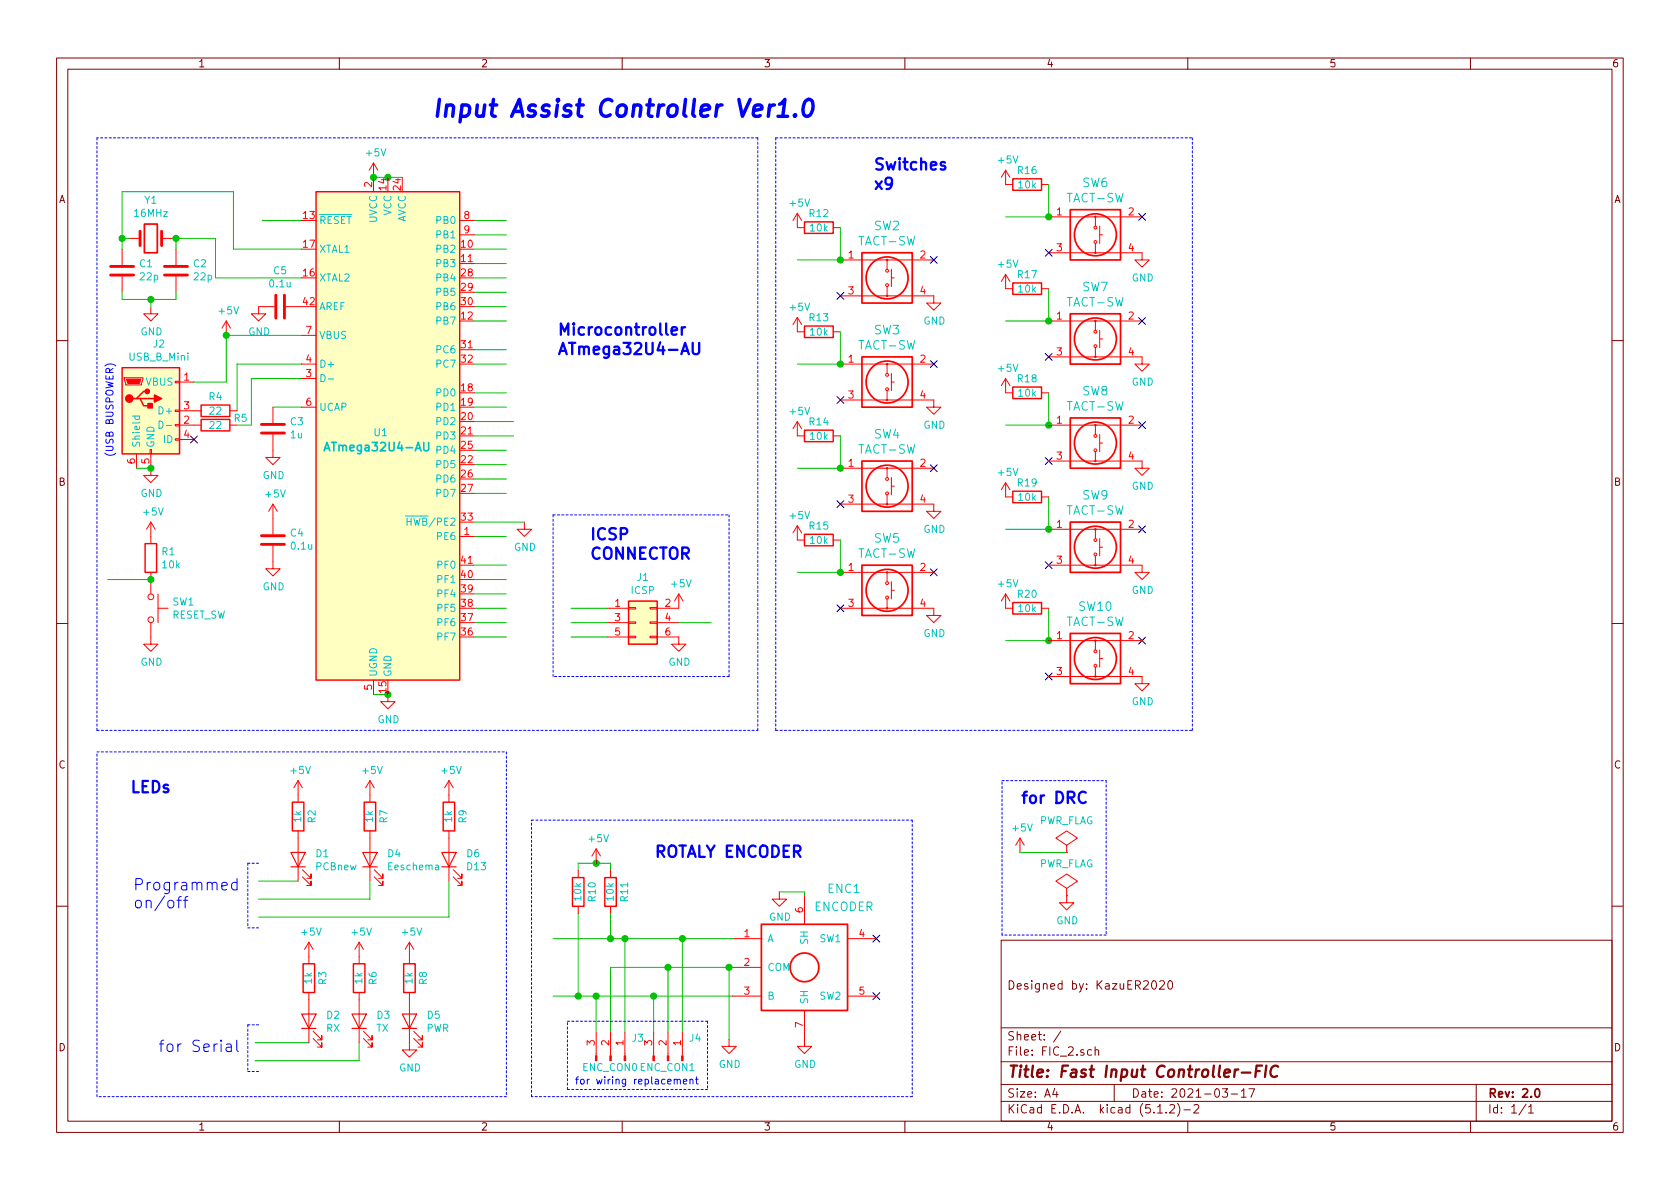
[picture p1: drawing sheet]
EESchema Schematic File Version 4
LIBS:FIC_2-cache
EELAYER 29 0
EELAYER END
$Descr A4 11693 8268
encoding utf-8
Sheet 1 1
Title "Fast Input Controller-FIC"
Date "2021-03-17"
Rev "2.0"
Comp ""
Comment1 ""
Comment2 "Designed by: KazuER2020"
Comment3 ""
Comment4 ""
$EndDescr
$Comp
L Device:C C2
U 1 1
P 1225 1875
F 0 "C2" H 1110 1829 50  0000 R CNN
F 1 "22p" H 1110 1920 50  0000 R CNN
F 2 "Capacitors_SMD_:C_0603_HandSoldering" H 1263 1725 50  0001 C CNN
F 3 "~" H 1225 1875 50  0001 C CNN
	1    1225 1875
	-1   0    0    1   
$EndComp
$Comp
L Device:C C1
U 1 1
P 850 1875
F 0 "C1" H 735 1829 50  0000 R CNN
F 1 "22p" H 735 1920 50  0000 R CNN
F 2 "Capacitors_SMD_:C_0603_HandSoldering" H 888 1725 50  0001 C CNN
F 3 "~" H 850 1875 50  0001 C CNN
	1    850  1875
	-1   0    0    1   
$EndComp
$Comp
L Device:C C5
U 1 1
P 1950 2125
F 0 "C5" V 1698 2125 50  0000 C CNN
F 1 "0.1u" V 1789 2125 50  0000 C CNN
F 2 "Capacitors_SMD_:C_0603_HandSoldering" H 1988 1975 50  0001 C CNN
F 3 "~" H 1950 2125 50  0001 C CNN
	1    1950 2125
	0    1    1    0   
$EndComp
$Comp
L Device:Crystal Y1
U 1 1
P 1050 1650
F 0 "Y1" H 1050 1918 50  0000 C CNN
F 1 "16MHz" H 1050 1827 50  0000 C CNN
F 2 "Crystals_:Crystal_HC18-U_Vertical" H 1050 1650 50  0001 C CNN
F 3 "~" H 1050 1650 50  0001 C CNN
	1    1050 1650
	1    0    0    -1  
$EndComp
Wire Wire Line
	900  1650 850  1650
Wire Wire Line
	850  1650 850  1725
Wire Wire Line
	1200 1650 1225 1650
Connection ~ 1225 1650
Wire Wire Line
	1225 1650 1225 1725
Wire Wire Line
	850  2025 850  2075
Wire Wire Line
	1225 2075 1225 2025
$Comp
L LightSensor:GND #PWR011
U 1 1
P 1800 2125
F 0 "#PWR011" H 1800 1875 50  0001 C CNN
F 1 "GND" H 1805 1952 50  0000 C CNN
F 2 "" H 1800 2125 50  0000 C CNN
F 3 "" H 1800 2125 50  0000 C CNN
	1    1800 2125
	1    0    0    -1  
$EndComp
$Comp
L LightSensor:GND #PWR05
U 1 1
P 1050 2125
F 0 "#PWR05" H 1050 1875 50  0001 C CNN
F 1 "GND" H 1055 1952 50  0000 C CNN
F 2 "" H 1050 2125 50  0000 C CNN
F 3 "" H 1050 2125 50  0000 C CNN
	1    1050 2125
	1    0    0    -1  
$EndComp
Wire Wire Line
	1225 2075 1050 2075
Wire Wire Line
	1050 2125 1050 2075
Connection ~ 1050 2075
Wire Wire Line
	1050 2075 850  2075
$Comp
L Connector:USB_B_Mini J2
U 1 1
P 1050 2850
F 0 "J2" H 1107 3317 50  0000 C CNN
F 1 "USB_B_Mini" H 1107 3226 50  0000 C CNN
F 2 "_local_SMD:J_USB_Mini-B" H 1200 2800 50  0001 C CNN
F 3 "~" H 1200 2800 50  0001 C CNN
	1    1050 2850
	1    0    0    -1  
$EndComp
Wire Wire Line
	2100 1925 1500 1925
Wire Wire Line
	1500 1925 1500 1650
Wire Wire Line
	1500 1650 1225 1650
Wire Wire Line
	2100 2525 1650 2525
Wire Wire Line
	1650 2525 1650 2850
Wire Wire Line
	2100 2625 1750 2625
Wire Wire Line
	1750 2625 1750 2950
NoConn ~ 1350 3050
$Comp
L LightSensor:GND #PWR06
U 1 1
P 1050 3250
F 0 "#PWR06" H 1050 3000 50  0001 C CNN
F 1 "GND" H 1055 3077 50  0000 C CNN
F 2 "" H 1050 3250 50  0000 C CNN
F 3 "" H 1050 3250 50  0000 C CNN
	1    1050 3250
	1    0    0    -1  
$EndComp
Wire Wire Line
	1050 3250 950  3250
Connection ~ 1050 3250
$Comp
L Device:C C3
U 1 1
P 1900 2975
F 0 "C3" H 1785 2929 50  0000 R CNN
F 1 "1u" H 1785 3020 50  0000 R CNN
F 2 "Capacitors_SMD_:C_0603_HandSoldering" H 1938 2825 50  0001 C CNN
F 3 "~" H 1900 2975 50  0001 C CNN
	1    1900 2975
	-1   0    0    1   
$EndComp
Wire Wire Line
	2100 2825 1900 2825
$Comp
L LightSensor:GND #PWR013
U 1 1
P 1900 3125
F 0 "#PWR013" H 1900 2875 50  0001 C CNN
F 1 "GND" H 1905 2952 50  0000 C CNN
F 2 "" H 1900 3125 50  0000 C CNN
F 3 "" H 1900 3125 50  0000 C CNN
	1    1900 3125
	1    0    0    -1  
$EndComp
$Comp
L LightSensor:GND #PWR020
U 1 1
P 2700 4825
F 0 "#PWR020" H 2700 4575 50  0001 C CNN
F 1 "GND" H 2705 4652 50  0000 C CNN
F 2 "" H 2700 4825 50  0000 C CNN
F 3 "" H 2700 4825 50  0000 C CNN
	1    2700 4825
	1    0    0    -1  
$EndComp
Wire Wire Line
	2700 4825 2600 4825
$Comp
L LightSensor:+5V #PWR09
U 1 1
P 1575 2325
F 0 "#PWR09" H 1575 2175 50  0001 C CNN
F 1 "+5V" H 1590 2498 50  0000 C CNN
F 2 "" H 1575 2325 50  0000 C CNN
F 3 "" H 1575 2325 50  0000 C CNN
	1    1575 2325
	1    0    0    -1  
$EndComp
Wire Wire Line
	1575 2650 1575 2325
Wire Wire Line
	1575 2325 2100 2325
Connection ~ 1575 2325
Wire Wire Line
	1350 2650 1575 2650
$Comp
L LightSensor:+5V #PWR019
U 1 1
P 2600 1225
F 0 "#PWR019" H 2600 1075 50  0001 C CNN
F 1 "+5V" H 2615 1398 50  0000 C CNN
F 2 "" H 2600 1225 50  0000 C CNN
F 3 "" H 2600 1225 50  0000 C CNN
	1    2600 1225
	1    0    0    -1  
$EndComp
$Comp
L Device:C C4
U 1 1
P 1900 3750
F 0 "C4" H 1785 3704 50  0000 R CNN
F 1 "0.1u" H 1785 3795 50  0000 R CNN
F 2 "Capacitors_SMD_:C_0603_HandSoldering" H 1938 3600 50  0001 C CNN
F 3 "~" H 1900 3750 50  0001 C CNN
	1    1900 3750
	-1   0    0    1   
$EndComp
$Comp
L LightSensor:+5V #PWR014
U 1 1
P 1900 3600
F 0 "#PWR014" H 1900 3450 50  0001 C CNN
F 1 "+5V" H 1915 3773 50  0000 C CNN
F 2 "" H 1900 3600 50  0000 C CNN
F 3 "" H 1900 3600 50  0000 C CNN
	1    1900 3600
	1    0    0    -1  
$EndComp
$Comp
L LightSensor:GND #PWR015
U 1 1
P 1900 3900
F 0 "#PWR015" H 1900 3650 50  0001 C CNN
F 1 "GND" H 1905 3727 50  0000 C CNN
F 2 "" H 1900 3900 50  0000 C CNN
F 3 "" H 1900 3900 50  0000 C CNN
	1    1900 3900
	1    0    0    -1  
$EndComp
$Comp
L Device:R R1
U 1 1
P 1050 3875
F 0 "R1" H 1120 3921 50  0000 L CNN
F 1 "10k" H 1120 3830 50  0000 L CNN
F 2 "Mizz:R_0603" V 980 3875 50  0001 C CNN
F 3 "~" H 1050 3875 50  0001 C CNN
	1    1050 3875
	1    0    0    -1  
$EndComp
$Comp
L LightSensor:+5V #PWR01
U 1 1
P 1050 3725
F 0 "#PWR01" H 1050 3575 50  0001 C CNN
F 1 "+5V" H 1065 3898 50  0000 C CNN
F 2 "" H 1050 3725 50  0000 C CNN
F 3 "" H 1050 3725 50  0000 C CNN
	1    1050 3725
	1    0    0    -1  
$EndComp
$Comp
L Device:R R4
U 1 1
P 1500 2850
F 0 "R4" V 1400 2850 50  0000 C CNN
F 1 "22" V 1500 2850 50  0000 C CNN
F 2 "Mizz:R_0603" V 1430 2850 50  0001 C CNN
F 3 "~" H 1500 2850 50  0001 C CNN
	1    1500 2850
	0    1    1    0   
$EndComp
$Comp
L Device:R R5
U 1 1
P 1500 2950
F 0 "R5" V 1450 3125 50  0000 C CNN
F 1 "22" V 1500 2950 50  0000 C CNN
F 2 "Mizz:R_0603" V 1430 2950 50  0001 C CNN
F 3 "~" H 1500 2950 50  0001 C CNN
	1    1500 2950
	0    1    1    0   
$EndComp
Wire Wire Line
	1650 2950 1750 2950
Text Label 1825 1525 0    50   ~ 0
~RESET
Wire Wire Line
	2100 1525 1825 1525
Text Label 750  4025 0    50   ~ 0
~RESET
Wire Wire Line
	750  4025 1050 4025
$Comp
L R8C_RancerBoard-cache:Switch_SW_Push SW1
U 1 1
P 1050 4225
F 0 "SW1" V 1004 4373 50  0000 L CNN
F 1 "RESET_SW" V 1095 4373 50  0000 L CNN
F 2 ".pretty:TVBP06-B043CW-B" H 1050 4425 50  0001 C CNN
F 3 "" H 1050 4425 50  0001 C CNN
	1    1050 4225
	0    1    1    0   
$EndComp
$Comp
L LightSensor:GND #PWR02
U 1 1
P 1050 4425
F 0 "#PWR02" H 1050 4175 50  0001 C CNN
F 1 "GND" H 1055 4252 50  0000 C CNN
F 2 "" H 1050 4425 50  0000 C CNN
F 3 "" H 1050 4425 50  0000 C CNN
	1    1050 4425
	1    0    0    -1  
$EndComp
Text Label 3525 3925 2    50   ~ 0
A5
Wire Wire Line
	3525 3925 3300 3925
Text Label 3525 4025 2    50   ~ 0
A4
Wire Wire Line
	3525 4025 3300 4025
Text Label 3525 4125 2    50   ~ 0
A3
Wire Wire Line
	3525 4125 3300 4125
Text Label 3525 4225 2    50   ~ 0
A2
Wire Wire Line
	3525 4225 3300 4225
Text Label 3525 4325 2    50   ~ 0
A1
Wire Wire Line
	3525 4325 3300 4325
Text Label 3525 4425 2    50   ~ 0
A0
Wire Wire Line
	3525 4425 3300 4425
Text Label 3525 3725 2    50   ~ 0
D7
Wire Wire Line
	3525 3725 3300 3725
Text Label 3525 3625 2    50   ~ 0
~HWB
$Comp
L LightSensor:GND #PWR022
U 1 1
P 3650 3625
F 0 "#PWR022" H 3650 3375 50  0001 C CNN
F 1 "GND" H 3655 3452 50  0000 C CNN
F 2 "" H 3650 3625 50  0000 C CNN
F 3 "" H 3650 3625 50  0000 C CNN
	1    3650 3625
	1    0    0    -1  
$EndComp
Wire Wire Line
	3300 3625 3650 3625
Text Label 3525 3425 2    50   ~ 0
D6*
Wire Wire Line
	3525 3425 3300 3425
Text Label 3525 3325 2    50   ~ 0
D12
Wire Wire Line
	3525 3325 3300 3325
Text Label 3525 3225 2    50   ~ 0
TXLED
Wire Wire Line
	3525 3225 3300 3225
Text Label 3525 3125 2    50   ~ 0
D4
Wire Wire Line
	3525 3125 3300 3125
Text Label 3575 3025 2    50   ~ 0
D1(TX)
Wire Wire Line
	3575 3025 3300 3025
Text Label 3575 2925 2    50   ~ 0
D0(RX)
Wire Wire Line
	3575 2925 3300 2925
Text Label 3525 2825 2    50   ~ 0
D2
Wire Wire Line
	3525 2825 3300 2825
Text Label 3525 2725 2    50   ~ 0
D3
Wire Wire Line
	3525 2725 3300 2725
Text Label 3525 2525 2    50   ~ 0
D13*
Wire Wire Line
	3525 2525 3300 2525
Text Label 3525 2425 2    50   ~ 0
D5*
Wire Wire Line
	3525 2425 3300 2425
Text Label 3525 2225 2    50   ~ 0
D11*
Wire Wire Line
	3525 2225 3300 2225
Text Label 3525 2125 2    50   ~ 0
D10*
Wire Wire Line
	3525 2125 3300 2125
Text Label 3525 2025 2    50   ~ 0
D9*
Wire Wire Line
	3525 2025 3300 2025
Text Label 3525 1925 2    50   ~ 0
D8
Wire Wire Line
	3525 1925 3300 1925
Text Label 3525 1825 2    50   ~ 0
MISO
Wire Wire Line
	3525 1825 3300 1825
Text Label 3525 1725 2    50   ~ 0
MOSI
Wire Wire Line
	3525 1725 3300 1725
Text Label 3525 1625 2    50   ~ 0
SCK
Wire Wire Line
	3525 1625 3300 1625
Text Label 3525 1525 2    50   ~ 0
RXLED
Wire Wire Line
	3525 1525 3300 1525
$Comp
L Connector_Generic:Conn_02x03_Odd_Even J1
U 1 1
P 4425 4325
F 0 "J1" H 4475 4642 50  0000 C CNN
F 1 "ICSP" H 4475 4551 50  0000 C CNN
F 2 "_local_TMD:X_Socket_Strip_Straight_2x03" H 4425 4325 50  0001 C CNN
F 3 "~" H 4425 4325 50  0001 C CNN
	1    4425 4325
	1    0    0    -1  
$EndComp
Text Label 3975 4325 0    50   ~ 0
SCK
Text Label 3975 4225 0    50   ~ 0
MISO
Wire Wire Line
	4225 4225 3975 4225
Wire Wire Line
	4225 4325 3975 4325
Text Label 3975 4425 0    50   ~ 0
~RESET
Wire Wire Line
	3975 4425 4225 4425
$Comp
L LightSensor:GND #PWR04
U 1 1
P 4725 4425
F 0 "#PWR04" H 4725 4175 50  0001 C CNN
F 1 "GND" H 4730 4252 50  0000 C CNN
F 2 "" H 4725 4425 50  0000 C CNN
F 3 "" H 4725 4425 50  0000 C CNN
	1    4725 4425
	1    0    0    -1  
$EndComp
$Comp
L LightSensor:+5V #PWR03
U 1 1
P 4725 4225
F 0 "#PWR03" H 4725 4075 50  0001 C CNN
F 1 "+5V" H 4740 4398 50  0000 C CNN
F 2 "" H 4725 4225 50  0000 C CNN
F 3 "" H 4725 4225 50  0000 C CNN
	1    4725 4225
	1    0    0    -1  
$EndComp
Text Label 4950 4325 2    50   ~ 0
MOSI
Wire Wire Line
	4950 4325 4725 4325
$Comp
L tact-sw:TACT-SW SW3
U 1 1
P 6150 2675
F 0 "SW3" H 6175 3065 60  0000 C CNN
F 1 "TACT-SW" H 6175 2959 60  0000 C CNN
F 2 "CQs:AKIZUKI-TACT" H 6175 2959 60  0001 C CNN
F 3 "" H 6150 2725 60  0000 C CNN
	1    6150 2675
	1    0    0    -1  
$EndComp
Text Notes 4100 3900 0    79   ~ 16
ICSP \nCONNECTOR
Wire Notes Line
	3850 3575 5075 3575
Wire Notes Line
	5075 3575 5075 4700
Wire Notes Line
	5075 4700 3850 4700
Wire Notes Line
	3850 4700 3850 3575
$Comp
L Device:R R13
U 1 1
P 5700 2300
F 0 "R13" V 5600 2300 50  0000 C CNN
F 1 "10k" V 5700 2300 50  0000 C CNN
F 2 "Mizz:R_0603" V 5630 2300 50  0001 C CNN
F 3 "~" H 5700 2300 50  0001 C CNN
	1    5700 2300
	0    1    1    0   
$EndComp
$Comp
L LightSensor:+5V #PWR024
U 1 1
P 5550 2300
F 0 "#PWR024" H 5550 2150 50  0001 C CNN
F 1 "+5V" H 5565 2473 50  0000 C CNN
F 2 "" H 5550 2300 50  0000 C CNN
F 3 "" H 5550 2300 50  0000 C CNN
	1    5550 2300
	1    0    0    -1  
$EndComp
Wire Wire Line
	5850 2300 5850 2525
NoConn ~ 6500 2525
NoConn ~ 5850 2775
Wire Wire Line
	5550 2525 5850 2525
Connection ~ 5850 2525
$Comp
L LightSensor:GND #PWR031
U 1 1
P 6500 2775
F 0 "#PWR031" H 6500 2525 50  0001 C CNN
F 1 "GND" H 6505 2602 50  0000 C CNN
F 2 "" H 6500 2775 50  0000 C CNN
F 3 "" H 6500 2775 50  0000 C CNN
	1    6500 2775
	1    0    0    -1  
$EndComp
$Comp
L tact-sw:TACT-SW SW4
U 1 1
P 6150 3400
F 0 "SW4" H 6175 3790 60  0000 C CNN
F 1 "TACT-SW" H 6175 3684 60  0000 C CNN
F 2 "CQs:AKIZUKI-TACT" H 6175 3684 60  0001 C CNN
F 3 "" H 6150 3450 60  0000 C CNN
	1    6150 3400
	1    0    0    -1  
$EndComp
$Comp
L Device:R R14
U 1 1
P 5700 3025
F 0 "R14" V 5600 3025 50  0000 C CNN
F 1 "10k" V 5700 3025 50  0000 C CNN
F 2 "Mizz:R_0603" V 5630 3025 50  0001 C CNN
F 3 "~" H 5700 3025 50  0001 C CNN
	1    5700 3025
	0    1    1    0   
$EndComp
$Comp
L LightSensor:+5V #PWR025
U 1 1
P 5550 3025
F 0 "#PWR025" H 5550 2875 50  0001 C CNN
F 1 "+5V" H 5565 3198 50  0000 C CNN
F 2 "" H 5550 3025 50  0000 C CNN
F 3 "" H 5550 3025 50  0000 C CNN
	1    5550 3025
	1    0    0    -1  
$EndComp
Wire Wire Line
	5850 3025 5850 3250
NoConn ~ 6500 3250
NoConn ~ 5850 3500
Wire Wire Line
	5550 3250 5850 3250
Connection ~ 5850 3250
$Comp
L LightSensor:GND #PWR032
U 1 1
P 6500 3500
F 0 "#PWR032" H 6500 3250 50  0001 C CNN
F 1 "GND" H 6505 3327 50  0000 C CNN
F 2 "" H 6500 3500 50  0000 C CNN
F 3 "" H 6500 3500 50  0000 C CNN
	1    6500 3500
	1    0    0    -1  
$EndComp
$Comp
L tact-sw:TACT-SW SW5
U 1 1
P 6150 4125
F 0 "SW5" H 6175 4515 60  0000 C CNN
F 1 "TACT-SW" H 6175 4409 60  0000 C CNN
F 2 "CQs:AKIZUKI-TACT" H 6175 4409 60  0001 C CNN
F 3 "" H 6150 4175 60  0000 C CNN
	1    6150 4125
	1    0    0    -1  
$EndComp
$Comp
L Device:R R15
U 1 1
P 5700 3750
F 0 "R15" V 5600 3750 50  0000 C CNN
F 1 "10k" V 5700 3750 50  0000 C CNN
F 2 "Mizz:R_0603" V 5630 3750 50  0001 C CNN
F 3 "~" H 5700 3750 50  0001 C CNN
	1    5700 3750
	0    1    1    0   
$EndComp
$Comp
L LightSensor:+5V #PWR026
U 1 1
P 5550 3750
F 0 "#PWR026" H 5550 3600 50  0001 C CNN
F 1 "+5V" H 5565 3923 50  0000 C CNN
F 2 "" H 5550 3750 50  0000 C CNN
F 3 "" H 5550 3750 50  0000 C CNN
	1    5550 3750
	1    0    0    -1  
$EndComp
Wire Wire Line
	5850 3750 5850 3975
NoConn ~ 6500 3975
NoConn ~ 5850 4225
Text Label 5550 3975 0    50   ~ 0
A0
Wire Wire Line
	5550 3975 5850 3975
Connection ~ 5850 3975
$Comp
L LightSensor:GND #PWR033
U 1 1
P 6500 4225
F 0 "#PWR033" H 6500 3975 50  0001 C CNN
F 1 "GND" H 6505 4052 50  0000 C CNN
F 2 "" H 6500 4225 50  0000 C CNN
F 3 "" H 6500 4225 50  0000 C CNN
	1    6500 4225
	1    0    0    -1  
$EndComp
$Comp
L tact-sw:TACT-SW SW2
U 1 1
P 6150 1950
F 0 "SW2" H 6175 2340 60  0000 C CNN
F 1 "TACT-SW" H 6175 2234 60  0000 C CNN
F 2 "CQs:AKIZUKI-TACT" H 6175 2234 60  0001 C CNN
F 3 "" H 6150 2000 60  0000 C CNN
	1    6150 1950
	1    0    0    -1  
$EndComp
$Comp
L Device:R R12
U 1 1
P 5700 1575
F 0 "R12" V 5600 1575 50  0000 C CNN
F 1 "10k" V 5700 1575 50  0000 C CNN
F 2 "Mizz:R_0603" V 5630 1575 50  0001 C CNN
F 3 "~" H 5700 1575 50  0001 C CNN
	1    5700 1575
	0    1    1    0   
$EndComp
$Comp
L LightSensor:+5V #PWR023
U 1 1
P 5550 1575
F 0 "#PWR023" H 5550 1425 50  0001 C CNN
F 1 "+5V" H 5565 1748 50  0000 C CNN
F 2 "" H 5550 1575 50  0000 C CNN
F 3 "" H 5550 1575 50  0000 C CNN
	1    5550 1575
	1    0    0    -1  
$EndComp
Wire Wire Line
	5850 1575 5850 1800
NoConn ~ 6500 1800
NoConn ~ 5850 2050
Text Label 5550 1800 0    50   ~ 0
D7
Wire Wire Line
	5550 1800 5850 1800
Connection ~ 5850 1800
$Comp
L LightSensor:GND #PWR030
U 1 1
P 6500 2050
F 0 "#PWR030" H 6500 1800 50  0001 C CNN
F 1 "GND" H 6505 1877 50  0000 C CNN
F 2 "" H 6500 2050 50  0000 C CNN
F 3 "" H 6500 2050 50  0000 C CNN
	1    6500 2050
	1    0    0    -1  
$EndComp
$Comp
L tact-sw:TACT-SW SW7
U 1 1
P 7600 2375
F 0 "SW7" H 7625 2765 60  0000 C CNN
F 1 "TACT-SW" H 7625 2659 60  0000 C CNN
F 2 "CQs:AKIZUKI-TACT" H 7625 2659 60  0001 C CNN
F 3 "" H 7600 2425 60  0000 C CNN
	1    7600 2375
	1    0    0    -1  
$EndComp
$Comp
L Device:R R17
U 1 1
P 7150 2000
F 0 "R17" V 7050 2000 50  0000 C CNN
F 1 "10k" V 7150 2000 50  0000 C CNN
F 2 "Mizz:R_0603" V 7080 2000 50  0001 C CNN
F 3 "~" H 7150 2000 50  0001 C CNN
	1    7150 2000
	0    1    1    0   
$EndComp
$Comp
L LightSensor:+5V #PWR035
U 1 1
P 7000 2000
F 0 "#PWR035" H 7000 1850 50  0001 C CNN
F 1 "+5V" H 7015 2173 50  0000 C CNN
F 2 "" H 7000 2000 50  0000 C CNN
F 3 "" H 7000 2000 50  0000 C CNN
	1    7000 2000
	1    0    0    -1  
$EndComp
Wire Wire Line
	7300 2000 7300 2225
NoConn ~ 7950 2225
NoConn ~ 7300 2475
Text Label 7000 2225 0    50   ~ 0
A4
Wire Wire Line
	7000 2225 7300 2225
Connection ~ 7300 2225
$Comp
L LightSensor:GND #PWR041
U 1 1
P 7950 2475
F 0 "#PWR041" H 7950 2225 50  0001 C CNN
F 1 "GND" H 7955 2302 50  0000 C CNN
F 2 "" H 7950 2475 50  0000 C CNN
F 3 "" H 7950 2475 50  0000 C CNN
	1    7950 2475
	1    0    0    -1  
$EndComp
$Comp
L Device:R R18
U 1 1
P 7150 2725
F 0 "R18" V 7050 2725 50  0000 C CNN
F 1 "10k" V 7150 2725 50  0000 C CNN
F 2 "Mizz:R_0603" V 7080 2725 50  0001 C CNN
F 3 "~" H 7150 2725 50  0001 C CNN
	1    7150 2725
	0    1    1    0   
$EndComp
$Comp
L LightSensor:+5V #PWR036
U 1 1
P 7000 2725
F 0 "#PWR036" H 7000 2575 50  0001 C CNN
F 1 "+5V" H 7015 2898 50  0000 C CNN
F 2 "" H 7000 2725 50  0000 C CNN
F 3 "" H 7000 2725 50  0000 C CNN
	1    7000 2725
	1    0    0    -1  
$EndComp
Wire Wire Line
	7300 2725 7300 2950
NoConn ~ 7950 2950
Text Label 7000 2950 0    50   ~ 0
A3
Wire Wire Line
	7000 2950 7300 2950
$Comp
L tact-sw:TACT-SW SW6
U 1 1
P 7600 1650
F 0 "SW6" H 7625 2040 60  0000 C CNN
F 1 "TACT-SW" H 7625 1934 60  0000 C CNN
F 2 "CQs:AKIZUKI-TACT" H 7625 1934 60  0001 C CNN
F 3 "" H 7600 1700 60  0000 C CNN
	1    7600 1650
	1    0    0    -1  
$EndComp
$Comp
L Device:R R16
U 1 1
P 7150 1275
F 0 "R16" V 7050 1275 50  0000 C CNN
F 1 "10k" V 7150 1275 50  0000 C CNN
F 2 "Mizz:R_0603" V 7080 1275 50  0001 C CNN
F 3 "~" H 7150 1275 50  0001 C CNN
	1    7150 1275
	0    1    1    0   
$EndComp
$Comp
L LightSensor:+5V #PWR034
U 1 1
P 7000 1275
F 0 "#PWR034" H 7000 1125 50  0001 C CNN
F 1 "+5V" H 7015 1448 50  0000 C CNN
F 2 "" H 7000 1275 50  0000 C CNN
F 3 "" H 7000 1275 50  0000 C CNN
	1    7000 1275
	1    0    0    -1  
$EndComp
Wire Wire Line
	7300 1275 7300 1500
NoConn ~ 7950 1500
NoConn ~ 7300 1750
Text Label 7000 1500 0    50   ~ 0
A5
Wire Wire Line
	7000 1500 7300 1500
Connection ~ 7300 1500
$Comp
L LightSensor:GND #PWR040
U 1 1
P 7950 1750
F 0 "#PWR040" H 7950 1500 50  0001 C CNN
F 1 "GND" H 7955 1577 50  0000 C CNN
F 2 "" H 7950 1750 50  0000 C CNN
F 3 "" H 7950 1750 50  0000 C CNN
	1    7950 1750
	1    0    0    -1  
$EndComp
Text Label 5550 3250 0    50   ~ 0
D12
Text Label 5550 2525 0    50   ~ 0
D4
$Comp
L LightSensor:+5V #PWR08
U 1 1
P 2150 6650
F 0 "#PWR08" H 2150 6500 50  0001 C CNN
F 1 "+5V" H 2165 6823 50  0000 C CNN
F 2 "" H 2150 6650 50  0000 C CNN
F 3 "" H 2150 6650 50  0000 C CNN
	1    2150 6650
	1    0    0    -1  
$EndComp
$Comp
L Device:R R3
U 1 1
P 2150 6800
F 0 "R3" V 2050 6800 50  0000 C CNN
F 1 "1k" V 2150 6800 50  0000 C CNN
F 2 "Mizz:R_0603" V 2080 6800 50  0001 C CNN
F 3 "~" H 2150 6800 50  0001 C CNN
	1    2150 6800
	-1   0    0    1   
$EndComp
Text Label 1775 7250 0    50   ~ 0
RXLED
Wire Wire Line
	1775 7250 2150 7250
$Comp
L LightSensor:+5V #PWR010
U 1 1
P 2500 6650
F 0 "#PWR010" H 2500 6500 50  0001 C CNN
F 1 "+5V" H 2515 6823 50  0000 C CNN
F 2 "" H 2500 6650 50  0000 C CNN
F 3 "" H 2500 6650 50  0000 C CNN
	1    2500 6650
	1    0    0    -1  
$EndComp
$Comp
L Device:R R6
U 1 1
P 2500 6800
F 0 "R6" V 2400 6800 50  0000 C CNN
F 1 "1k" V 2500 6800 50  0000 C CNN
F 2 "Mizz:R_0603" V 2430 6800 50  0001 C CNN
F 3 "~" H 2500 6800 50  0001 C CNN
	1    2500 6800
	-1   0    0    1   
$EndComp
Text Label 1775 7375 0    50   ~ 0
TXLED
Wire Wire Line
	1775 7375 2500 7375
Wire Wire Line
	2500 7375 2500 7250
$Comp
L LightSensor:+5V #PWR016
U 1 1
P 2850 6650
F 0 "#PWR016" H 2850 6500 50  0001 C CNN
F 1 "+5V" H 2865 6823 50  0000 C CNN
F 2 "" H 2850 6650 50  0000 C CNN
F 3 "" H 2850 6650 50  0000 C CNN
	1    2850 6650
	1    0    0    -1  
$EndComp
$Comp
L Device:R R8
U 1 1
P 2850 6800
F 0 "R8" V 2750 6800 50  0000 C CNN
F 1 "1k" V 2850 6800 50  0000 C CNN
F 2 "Mizz:R_0603" V 2780 6800 50  0001 C CNN
F 3 "~" H 2850 6800 50  0001 C CNN
	1    2850 6800
	-1   0    0    1   
$EndComp
$Comp
L LightSensor:GND #PWR017
U 1 1
P 2850 7250
F 0 "#PWR017" H 2850 7000 50  0001 C CNN
F 1 "GND" H 2855 7077 50  0000 C CNN
F 2 "" H 2850 7250 50  0000 C CNN
F 3 "" H 2850 7250 50  0000 C CNN
	1    2850 7250
	1    0    0    -1  
$EndComp
$Comp
L LightSensor:+5V #PWR07
U 1 1
P 2075 5525
F 0 "#PWR07" H 2075 5375 50  0001 C CNN
F 1 "+5V" H 2090 5698 50  0000 C CNN
F 2 "" H 2075 5525 50  0000 C CNN
F 3 "" H 2075 5525 50  0000 C CNN
	1    2075 5525
	1    0    0    -1  
$EndComp
$Comp
L Device:R R2
U 1 1
P 2075 5675
F 0 "R2" V 1975 5675 50  0000 C CNN
F 1 "1k" V 2075 5675 50  0000 C CNN
F 2 "Mizz:R_0603" V 2005 5675 50  0001 C CNN
F 3 "~" H 2075 5675 50  0001 C CNN
	1    2075 5675
	-1   0    0    1   
$EndComp
$Comp
L Device:LED D1
U 1 1
P 2075 5975
F 0 "D1" V 2114 5858 50  0000 R CNN
F 1 "PCBnew" V 2023 5858 50  0000 R CNN
F 2 "Mizz:LED_0603" H 2075 5975 50  0001 C CNN
F 3 "~" H 2075 5975 50  0001 C CNN
	1    2075 5975
	0    -1   -1   0   
$EndComp
Text Label 1800 6125 0    50   ~ 0
D6*
Wire Wire Line
	1800 6125 2075 6125
$Comp
L LightSensor:+5V #PWR012
U 1 1
P 2575 5525
F 0 "#PWR012" H 2575 5375 50  0001 C CNN
F 1 "+5V" H 2590 5698 50  0000 C CNN
F 2 "" H 2575 5525 50  0000 C CNN
F 3 "" H 2575 5525 50  0000 C CNN
	1    2575 5525
	1    0    0    -1  
$EndComp
$Comp
L Device:R R7
U 1 1
P 2575 5675
F 0 "R7" V 2475 5675 50  0000 C CNN
F 1 "1k" V 2575 5675 50  0000 C CNN
F 2 "Mizz:R_0603" V 2505 5675 50  0001 C CNN
F 3 "~" H 2575 5675 50  0001 C CNN
	1    2575 5675
	-1   0    0    1   
$EndComp
$Comp
L Device:LED D4
U 1 1
P 2575 5975
F 0 "D4" V 2614 5858 50  0000 R CNN
F 1 "Eeschema" V 2523 5858 50  0000 R CNN
F 2 "Mizz:LED_0603" H 2575 5975 50  0001 C CNN
F 3 "~" H 2575 5975 50  0001 C CNN
	1    2575 5975
	0    -1   -1   0   
$EndComp
Wire Wire Line
	2575 6250 2575 6125
Wire Wire Line
	1800 6250 2575 6250
Text Label 1800 6250 0    50   ~ 0
D5*
Text Label 1800 6375 0    50   ~ 0
D13*
$Comp
L LightSensor:+5V #PWR018
U 1 1
P 3125 5525
F 0 "#PWR018" H 3125 5375 50  0001 C CNN
F 1 "+5V" H 3140 5698 50  0000 C CNN
F 2 "" H 3125 5525 50  0000 C CNN
F 3 "" H 3125 5525 50  0000 C CNN
	1    3125 5525
	1    0    0    -1  
$EndComp
$Comp
L Device:R R9
U 1 1
P 3125 5675
F 0 "R9" V 3025 5675 50  0000 C CNN
F 1 "1k" V 3125 5675 50  0000 C CNN
F 2 "Mizz:R_0603" V 3055 5675 50  0001 C CNN
F 3 "~" H 3125 5675 50  0001 C CNN
	1    3125 5675
	-1   0    0    1   
$EndComp
$Comp
L Device:LED D6
U 1 1
P 3125 5975
F 0 "D6" V 3164 5858 50  0000 R CNN
F 1 "D13" V 3073 5858 50  0000 R CNN
F 2 "Mizz:LED_0603" H 3125 5975 50  0001 C CNN
F 3 "~" H 3125 5975 50  0001 C CNN
	1    3125 5975
	0    -1   -1   0   
$EndComp
Wire Wire Line
	3125 6125 3125 6375
Wire Wire Line
	3125 6375 1800 6375
Wire Notes Line
	1800 7125 1725 7125
Wire Notes Line
	1725 7125 1725 7450
Wire Notes Line
	1725 7450 1800 7450
Text Notes 1100 7325 0    79   ~ 0
for Serial
Wire Notes Line
	1800 6000 1725 6000
Wire Notes Line
	1725 6000 1725 6450
Wire Notes Line
	1725 6450 1800 6450
Text Notes 925  6325 0    79   ~ 0
Programmed \non/off
Text Notes 900  5525 0    79   ~ 16
LEDs
Wire Notes Line
	3525 5225 3525 7625
Wire Notes Line
	3525 7625 675  7625
Wire Notes Line
	675  7625 675  5225
Wire Notes Line
	675  5225 3525 5225
Wire Notes Line
	3700 7625 3700 5700
Wire Notes Line
	6350 7625 3700 7625
Wire Notes Line
	6350 5700 6350 7625
Wire Notes Line
	3700 5700 6350 5700
Text Notes 4550 5975 0    79   ~ 16
ROTALY ENCODER
Wire Wire Line
	4750 6525 4350 6525
Connection ~ 4750 6525
Wire Wire Line
	4750 7175 4750 6525
Connection ~ 4650 6725
Wire Wire Line
	4650 7175 4650 6725
Wire Wire Line
	4550 6925 5100 6925
Connection ~ 4550 6925
Wire Wire Line
	4550 7175 4550 6925
Wire Wire Line
	4350 6525 4250 6525
Connection ~ 4350 6525
Wire Wire Line
	4350 7175 4350 6525
Wire Wire Line
	4250 6725 4650 6725
Wire Wire Line
	4250 7175 4250 6725
Wire Wire Line
	4150 6925 4550 6925
Connection ~ 4150 6925
Wire Wire Line
	4150 7175 4150 6925
$Comp
L Connector:Conn_01x03_Male J4
U 1 1
P 4650 7375
F 0 "J4" V 4804 7519 50  0000 L CNN
F 1 "ENC_CON1" V 4600 7175 50  0000 L CNN
F 2 "_local_TMD:X_Pin_Header_Straight_1x03" H 4650 7375 50  0001 C CNN
F 3 "~" H 4650 7375 50  0001 C CNN
	1    4650 7375
	0    1    -1   0   
$EndComp
$Comp
L Connector:Conn_01x03_Male J3
U 1 1
P 4250 7375
F 0 "J3" V 4404 7519 50  0000 L CNN
F 1 "ENC_CON0" V 4200 7175 50  0000 L CNN
F 2 "_local_TMD:X_Pin_Header_Straight_1x03" H 4250 7375 50  0001 C CNN
F 3 "~" H 4250 7375 50  0001 C CNN
	1    4250 7375
	0    1    -1   0   
$EndComp
$Comp
L LightSensor:GND #PWR027
U 1 1
P 5075 7225
F 0 "#PWR027" H 5075 6975 50  0001 C CNN
F 1 "GND" H 5080 7052 50  0000 C CNN
F 2 "" H 5075 7225 50  0000 C CNN
F 3 "" H 5075 7225 50  0000 C CNN
	1    5075 7225
	1    0    0    -1  
$EndComp
Wire Wire Line
	4250 6525 3850 6525
Connection ~ 4250 6525
Wire Wire Line
	4250 6350 4250 6525
Wire Wire Line
	4025 6925 4150 6925
Connection ~ 4025 6925
Wire Wire Line
	4025 6350 4025 6925
Wire Wire Line
	3850 6925 4025 6925
Text Label 3850 6925 0    50   ~ 0
D3
Text Label 3850 6525 0    50   ~ 0
D2
Wire Wire Line
	4150 6000 4250 6000
Connection ~ 4150 6000
Wire Wire Line
	4250 6000 4250 6050
Wire Wire Line
	4025 6000 4150 6000
Wire Wire Line
	4025 6050 4025 6000
$Comp
L LightSensor:+5V #PWR021
U 1 1
P 4150 6000
F 0 "#PWR021" H 4150 5850 50  0001 C CNN
F 1 "+5V" H 4165 6173 50  0000 C CNN
F 2 "" H 4150 6000 50  0000 C CNN
F 3 "" H 4150 6000 50  0000 C CNN
	1    4150 6000
	1    0    0    -1  
$EndComp
$Comp
L Device:R R10
U 1 1
P 4025 6200
F 0 "R10" V 3925 6200 50  0000 C CNN
F 1 "10k" V 4025 6200 50  0000 C CNN
F 2 "Mizz:R_0603" V 3955 6200 50  0001 C CNN
F 3 "~" H 4025 6200 50  0001 C CNN
	1    4025 6200
	-1   0    0    1   
$EndComp
$Comp
L Device:R R11
U 1 1
P 4250 6200
F 0 "R11" V 4150 6200 50  0000 C CNN
F 1 "10k" V 4250 6200 50  0000 C CNN
F 2 "Mizz:R_0603" V 4180 6200 50  0001 C CNN
F 3 "~" H 4250 6200 50  0001 C CNN
	1    4250 6200
	-1   0    0    1   
$EndComp
NoConn ~ 6100 6925
Wire Wire Line
	5600 6200 5600 6225
Wire Wire Line
	5425 6200 5600 6200
$Comp
L LightSensor:GND #PWR028
U 1 1
P 5425 6200
F 0 "#PWR028" H 5425 5950 50  0001 C CNN
F 1 "GND" H 5430 6027 50  0000 C CNN
F 2 "" H 5425 6200 50  0000 C CNN
F 3 "" H 5425 6200 50  0000 C CNN
	1    5425 6200
	1    0    0    -1  
$EndComp
$Comp
L LightSensor:GND #PWR029
U 1 1
P 5600 7225
F 0 "#PWR029" H 5600 6975 50  0001 C CNN
F 1 "GND" H 5605 7052 50  0000 C CNN
F 2 "" H 5600 7225 50  0000 C CNN
F 3 "" H 5600 7225 50  0000 C CNN
	1    5600 7225
	1    0    0    -1  
$EndComp
$Comp
L encoder:ENCODER ENC1
U 1 1
P 5550 6675
F 0 "ENC1" H 5875 7175 60  0000 C CNN
F 1 "ENCODER" H 5875 7050 60  0000 C CNN
F 2 "CQs:ENCODER-PEC12R" H 5550 6675 60  0001 C CNN
F 3 "" H 5550 6675 60  0000 C CNN
	1    5550 6675
	1    0    0    -1  
$EndComp
Text Notes 3875 2475 0    79   ~ 16
Microcontroller\nATmega32U4-AU
Text Notes 6075 1325 0    79   ~ 16
Switches \nx9
Wire Notes Line
	5400 950  8300 950 
$Comp
L LightSensor:GND #PWR045
U 1 1
P 7425 6225
F 0 "#PWR045" H 7425 5975 50  0001 C CNN
F 1 "GND" H 7430 6052 50  0000 C CNN
F 2 "" H 7425 6225 50  0000 C CNN
F 3 "" H 7425 6225 50  0000 C CNN
	1    7425 6225
	1    0    0    -1  
$EndComp
Wire Notes Line
	7700 6500 6975 6500
NoConn ~ 6100 6525
$Comp
L Device:LED D5
U 1 1
P 2850 7100
F 0 "D5" V 2889 6983 50  0000 R CNN
F 1 "PWR" V 2798 6983 50  0000 R CNN
F 2 "Mizz:LED_0603" H 2850 7100 50  0001 C CNN
F 3 "~" H 2850 7100 50  0001 C CNN
	1    2850 7100
	0    -1   -1   0   
$EndComp
$Comp
L Device:LED D3
U 1 1
P 2500 7100
F 0 "D3" V 2539 6983 50  0000 R CNN
F 1 "TX" V 2448 6983 50  0000 R CNN
F 2 "Mizz:LED_0603" H 2500 7100 50  0001 C CNN
F 3 "~" H 2500 7100 50  0001 C CNN
	1    2500 7100
	0    -1   -1   0   
$EndComp
$Comp
L Device:LED D2
U 1 1
P 2150 7100
F 0 "D2" V 2189 6983 50  0000 R CNN
F 1 "RX" V 2098 6983 50  0000 R CNN
F 2 "Mizz:LED_0603" H 2150 7100 50  0001 C CNN
F 3 "~" H 2150 7100 50  0001 C CNN
	1    2150 7100
	0    -1   -1   0   
$EndComp
Connection ~ 850  1650
Wire Wire Line
	850  1325 850  1650
Wire Wire Line
	2100 1725 1625 1725
Wire Wire Line
	1625 1725 1625 1325
Wire Wire Line
	850  1325 1625 1325
Text Notes 4000 7550 0    50   ~ 0
for wiring replacement
Wire Wire Line
	4650 6725 5075 6725
Wire Notes Line
	4925 7100 4925 7575
Wire Notes Line
	3950 7575 3950 7100
Wire Notes Line
	3950 7575 4925 7575
Wire Notes Line
	3950 7100 4925 7100
Connection ~ 1050 4025
Wire Wire Line
	2600 1225 2700 1225
Connection ~ 2700 4825
Connection ~ 2600 1225
Wire Notes Line
	675  950  675  5075
Wire Notes Line
	675  5075 5275 5075
Wire Notes Line
	5275 5075 5275 950 
Wire Notes Line
	5275 950  675  950 
Wire Wire Line
	2800 1225 2700 1225
Connection ~ 2700 1225
$Comp
L MCU_Microchip_ATmega:ATmega32U4-AU U1
U 1 1
P 2700 3025
F 0 "U1" H 2650 3050 50  0000 C CNN
F 1 "ATmega32U4-AU" H 2625 2950 59  0000 C CNB
F 2 "_local_SMD:IC_TQFP-044_10x10mm_Pitch0.8mm" H 2700 3025 50  0001 C CIN
F 3 "http://ww1.microchip.com/downloads/en/DeviceDoc/Atmel-7766-8-bit-AVR-ATmega16U4-32U4_Datasheet.pdf" H 2700 3025 50  0001 C CNN
	1    2700 3025
	1    0    0    -1  
$EndComp
Wire Notes Line
	5400 950  5400 5075
Text Notes 800  3175 1    50   ~ 0
(USB BUSPOWER)
Text Notes 3000 825  0    118  Italic 24
Input Assist Controller Ver1.0
Wire Wire Line
	4750 6525 5100 6525
Wire Wire Line
	5075 7225 5075 6725
Connection ~ 5075 6725
Wire Wire Line
	5075 6725 5100 6725
Wire Notes Line
	8300 950  8300 5075
Wire Notes Line
	5400 5075 8300 5075
Wire Notes Line
	6975 6500 6975 5425
Wire Notes Line
	7700 5425 7700 6500
Wire Notes Line
	6975 5425 7700 5425
Text Notes 7100 5600 0    79   ~ 16
for DRC
Wire Wire Line
	7100 5925 7425 5925
$Comp
L LightSensor:+5V #PWR039
U 1 1
P 7100 5925
F 0 "#PWR039" H 7100 5775 50  0001 C CNN
F 1 "+5V" H 7115 6098 50  0000 C CNN
F 2 "" H 7100 5925 50  0000 C CNN
F 3 "" H 7100 5925 50  0000 C CNN
	1    7100 5925
	1    0    0    -1  
$EndComp
$Comp
L LightSensor:PWR_FLAG #FLG02
U 1 1
P 7425 6225
F 0 "#FLG02" H 7425 6320 50  0001 C CNN
F 1 "PWR_FLAG" H 7425 6448 50  0000 C CNN
F 2 "" H 7425 6225 50  0000 C CNN
F 3 "" H 7425 6225 50  0000 C CNN
	1    7425 6225
	1    0    0    -1  
$EndComp
$Comp
L LightSensor:PWR_FLAG #FLG01
U 1 1
P 7425 5925
F 0 "#FLG01" H 7425 6020 50  0001 C CNN
F 1 "PWR_FLAG" H 7425 6148 50  0000 C CNN
F 2 "" H 7425 5925 50  0000 C CNN
F 3 "" H 7425 5925 50  0000 C CNN
	1    7425 5925
	1    0    0    -1  
$EndComp
$Comp
L LightSensor:GND #PWR044
U 1 1
P 7950 4700
F 0 "#PWR044" H 7950 4450 50  0001 C CNN
F 1 "GND" H 7955 4527 50  0000 C CNN
F 2 "" H 7950 4700 50  0000 C CNN
F 3 "" H 7950 4700 50  0000 C CNN
	1    7950 4700
	1    0    0    -1  
$EndComp
Wire Wire Line
	7000 4450 7300 4450
Text Label 7000 4450 0    50   ~ 0
A1
NoConn ~ 7300 4700
NoConn ~ 7950 4450
Wire Wire Line
	7300 4225 7300 4450
$Comp
L LightSensor:+5V #PWR038
U 1 1
P 7000 4225
F 0 "#PWR038" H 7000 4075 50  0001 C CNN
F 1 "+5V" H 7015 4398 50  0000 C CNN
F 2 "" H 7000 4225 50  0000 C CNN
F 3 "" H 7000 4225 50  0000 C CNN
	1    7000 4225
	1    0    0    -1  
$EndComp
$Comp
L Device:R R20
U 1 1
P 7150 4225
F 0 "R20" V 7050 4225 50  0000 C CNN
F 1 "10k" V 7150 4225 50  0000 C CNN
F 2 "Mizz:R_0603" V 7080 4225 50  0001 C CNN
F 3 "~" H 7150 4225 50  0001 C CNN
	1    7150 4225
	0    1    1    0   
$EndComp
Connection ~ 7300 4450
$Comp
L tact-sw:TACT-SW SW10
U 1 1
P 7600 4600
F 0 "SW10" H 7625 4990 60  0000 C CNN
F 1 "TACT-SW" H 7625 4884 60  0000 C CNN
F 2 "CQs:AKIZUKI-TACT" H 7625 4884 60  0001 C CNN
F 3 "" H 7600 4650 60  0000 C CNN
	1    7600 4600
	1    0    0    -1  
$EndComp
$Comp
L LightSensor:GND #PWR043
U 1 1
P 7950 3925
F 0 "#PWR043" H 7950 3675 50  0001 C CNN
F 1 "GND" H 7955 3752 50  0000 C CNN
F 2 "" H 7950 3925 50  0000 C CNN
F 3 "" H 7950 3925 50  0000 C CNN
	1    7950 3925
	1    0    0    -1  
$EndComp
Wire Wire Line
	7000 3675 7300 3675
Text Label 7000 3675 0    50   ~ 0
A2
NoConn ~ 7300 3925
NoConn ~ 7950 3675
Wire Wire Line
	7300 3450 7300 3675
$Comp
L LightSensor:+5V #PWR037
U 1 1
P 7000 3450
F 0 "#PWR037" H 7000 3300 50  0001 C CNN
F 1 "+5V" H 7015 3623 50  0000 C CNN
F 2 "" H 7000 3450 50  0000 C CNN
F 3 "" H 7000 3450 50  0000 C CNN
	1    7000 3450
	1    0    0    -1  
$EndComp
$Comp
L Device:R R19
U 1 1
P 7150 3450
F 0 "R19" V 7050 3450 50  0000 C CNN
F 1 "10k" V 7150 3450 50  0000 C CNN
F 2 "Mizz:R_0603" V 7080 3450 50  0001 C CNN
F 3 "~" H 7150 3450 50  0001 C CNN
	1    7150 3450
	0    1    1    0   
$EndComp
Connection ~ 7300 3675
$Comp
L tact-sw:TACT-SW SW9
U 1 1
P 7600 3825
F 0 "SW9" H 7625 4215 60  0000 C CNN
F 1 "TACT-SW" H 7625 4109 60  0000 C CNN
F 2 "CQs:AKIZUKI-TACT" H 7625 4109 60  0001 C CNN
F 3 "" H 7600 3875 60  0000 C CNN
	1    7600 3825
	1    0    0    -1  
$EndComp
$Comp
L LightSensor:GND #PWR042
U 1 1
P 7950 3200
F 0 "#PWR042" H 7950 2950 50  0001 C CNN
F 1 "GND" H 7955 3027 50  0000 C CNN
F 2 "" H 7950 3200 50  0000 C CNN
F 3 "" H 7950 3200 50  0000 C CNN
	1    7950 3200
	1    0    0    -1  
$EndComp
NoConn ~ 7300 3200
Connection ~ 7300 2950
$Comp
L tact-sw:TACT-SW SW8
U 1 1
P 7600 3100
F 0 "SW8" H 7625 3490 60  0000 C CNN
F 1 "TACT-SW" H 7625 3384 60  0000 C CNN
F 2 "CQs:AKIZUKI-TACT" H 7625 3384 60  0001 C CNN
F 3 "" H 7600 3150 60  0000 C CNN
	1    7600 3100
	1    0    0    -1  
$EndComp
$EndSCHEMATC
